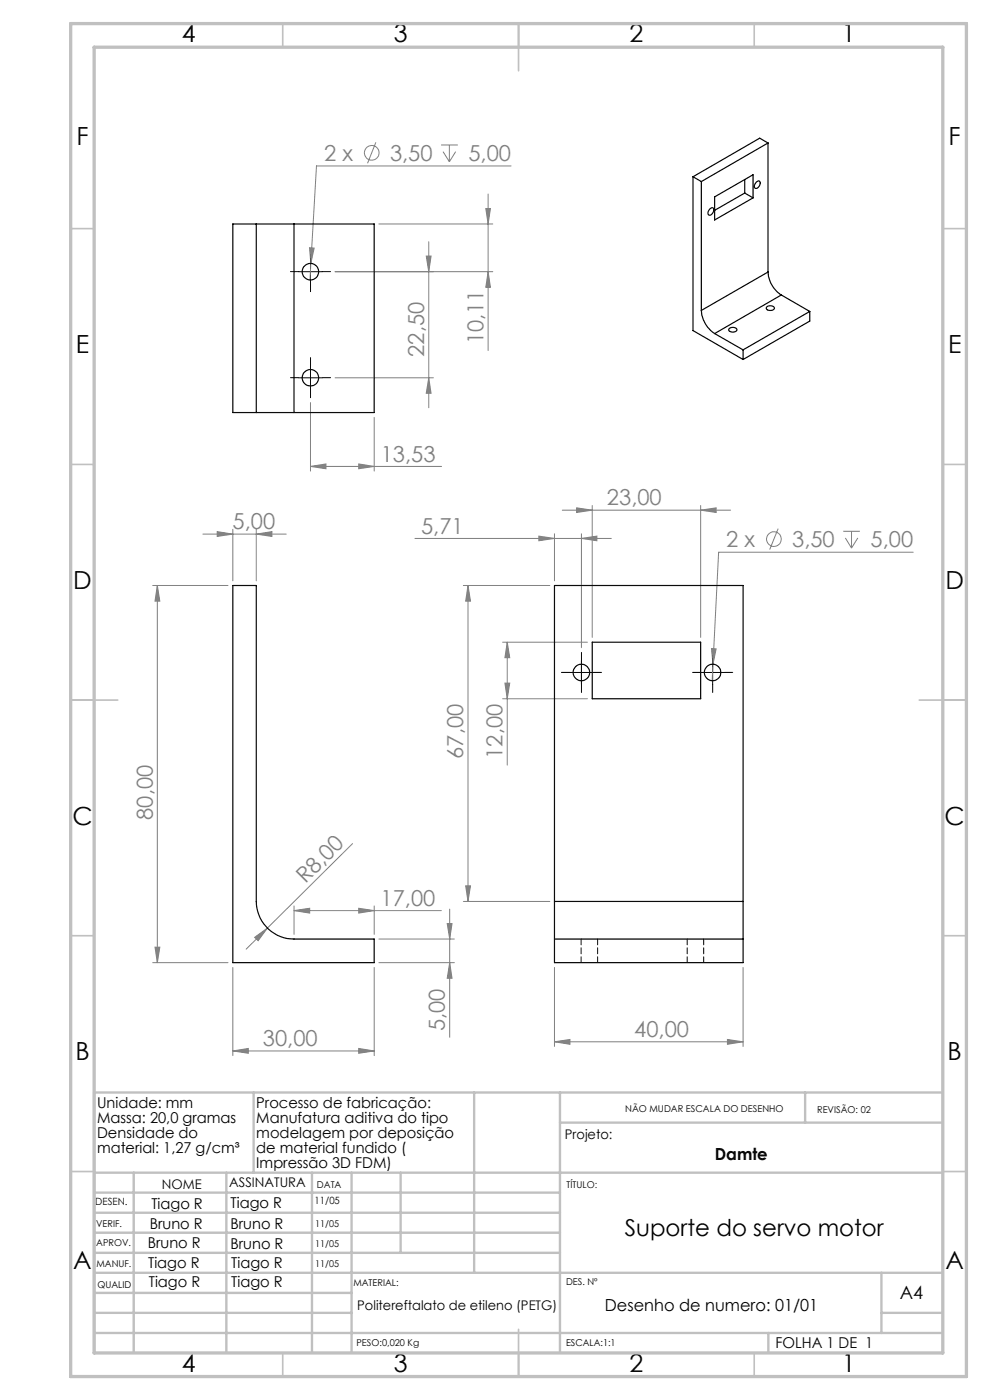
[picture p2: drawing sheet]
<svg xmlns="http://www.w3.org/2000/svg" width="210mm" height="297mm" viewBox="0 0 210 297" stroke-linecap="round" stroke-linejoin="round" font-family="sans-serif">
<g fill="none" stroke="#808080" stroke-width=".21">
<path d="M79.7 30.2l-1.7 4.4M93.6 30.8h3.5M94 32.2l1.3 2.1M95.3 30.8v3.5M96.7 32.2l-1.4 2.1M108.4 35.2h-41.3l-1.2 20.7M65.7 52.6h.9l-.7 3.3zM65.9 55.9l-.1 3.5M71.1 57.6h33.4M80.4 47.5h24.1M90.4 54.3h1l-.5 3.3zM90.9 51.3v35.2"/>
<path d="M103 44.2h1l-.5 3.3zM103.5 41.2v33.2M103.5 57.6l.5 3.4h-1zM65.9 99l3.2-.6v1zM65.9 85.4v14.5M65.9 99h27.8M71.1 80.1h20.8M76.1 98.4l3.3 .6-3.3 .4zM79.4 88.5v11.4M90.9 80.1l.5 3.3h-1zM43 113.3h17.7M46.1 112.8l3.3 .5-3.3 .5z"/>
<path d="M49.4 112.3v10.9M54.4 113.3l3.3-.5v1zM54.4 112.3v10.9M88 114.2h41.7M114.3 113.7l3.3 .5-3.3 .5zM117.6 113.2v10M119.3 108.2h35.7M122.3 107.7l3.3 .5-3.3 .5zM123.3 114.2l3.3-.5v1zM123.3 113.2v24.2M125.6 107.2v28M148.6 108.2l3.3-.5v1z"/>
<path d="M148.6 107.2v28M165.1 112.1l-1.8 4.5M178.9 112.7h3.5M179.3 114.1l1.3 2.2M180.6 112.7v3.6M182 114.1l-1.4 2.2M193.7 117.2h-41.3l-1.3 27.2M32.4 124.2h16M33.4 124.2l.5 3.3h-1zM33.4 124.2v80M98.3 124.2h18.3M99.3 124.2l.5 3.3h-1z"/>
<path d="M99.3 124.2v67M106.6 136.2h18M107.6 136.2l.5 3.3h-1zM107.6 136.2v26.1M150.9 137.6l1 .1-.7 3.2zM106.6 148.2h18M107.1 144.9h1l-.5 3.3zM74.8 179l-22.6 22.4M54 198.9l2.7-2-1.9 2.7zM62.4 193.2l3.3-.5v1zM62.4 192.2v6M62.4 193.2h31.2"/>
<path d="M76.1 192.7l3.3 .5-3.3 .5zM79.4 192.2v6M80.4 199.2h16M94.9 195.9h1l-.5 3.3zM95.4 192.9v27.2M98.3 191.2h18.3M98.8 187.9h1l-.5 3.3zM32.4 204.2h16M32.9 200.9h1l-.5 3.3zM49.4 205.2v18.7M79.4 205.2v18.7M80.4 204.2h16"/>
<path d="M95.4 204.2l.5 3.3h-1zM117.6 205.2v16.8M157.6 205.2v16.8M49.4 223l3.3-.6v1zM49.4 223h30M76.1 222.4l3.3 .6-3.3 .4zM117.6 221l3.3-.5v1zM117.6 221h40M154.3 220.5l3.3 .5-3.3 .5z"/>
<circle cx="78.8" cy="32.4" r="1.56"/>
<circle cx="164.2" cy="114.4" r="1.55"/>
</g>
<g fill="none" stroke="#000" stroke-width=".21" stroke-dasharray="15.2 1.3 1.3 1.3">
<path d="M63.4 57.6h-1.8M65.9 55.1v-1.7M68.4 57.6h1.7M65.9 60.1v1.8M65.9 77.6v-1.7M63.4 80.1h-1.8M65.9 82.6v1.8M68.4 80.1h1.7M120.8 142.6h-1.7M123.3 140.1v-1.7M123.3 145.1v1.8M125.8 142.6h1.8"/>
<path d="M148.7 142.6h-1.8M151.2 140.1v-1.7M151.2 145.1v1.8M153.7 142.6h1.7"/>
</g>
<path d="M63.4 57.6h5M65.9 55.1v5M65.9 77.6v5.1M63.4 80.1h5M120.8 142.7h5M123.3 140.2v5M148.7 142.7h5M151.2 140.2v5" fill="none" stroke="#000" stroke-width=".21"/>
<g fill="none" stroke="#c0c0c0" stroke-width=".35">
<path d="M60 5v5M110 5v10M160 5v5M15 48.5h5M200 48.5h5M15 98.5h5M200 98.5h5M15 148.5h10M195 148.5h10M15 198.5h5M200 198.5h5M15 248.5h5"/>
<path d="M200 248.5h5M60 287v5M110 282v10M160 287v5"/>
</g>
<g fill="none" stroke="#c0c0c0" stroke-width=".5">
<path d="M53.8 231.8v17M100.6 231.8v38.2M118.8 231.8v55.2M118.8 238.2h81.2M170.8 231.8v6.4M200 231.8h-180v55.2M20 248.8h180M20 257.3h98.8M20 253h98.8M28.4 248.8v38.2M48 248.8v38.2M66.2 248.8v38.2"/>
<path d="M74.6 248.8v38.2M85 248.8v17M20 265.8h98.8M20 261.5h98.8M20 278.5h54.6M20 274.3h54.6M20 270h180M187 278.5h13M187 270v12.8M20 282.8h180M163 282.8v4.2"/>
</g>
<path d="M15 5h190v287h-190zM20 10h180v277h-180z" fill="none" stroke="#c0c0c0" stroke-width=".7"/>
<g fill="#808080">
<path d="M54 198.9l2.7-2-1.9 2.7z"/>
<path d="M123.3 114.2l3.3-.5v1zM114.3 113.7l3.3 .5-3.3 .5z"/>
<path d="M76.1 192.7l3.3 .5-3.3 .5zM62.4 193.2l3.3-.5v1zM54.4 113.3l3.3-.5v1zM46.1 112.8l3.3 .5-3.3 .5z"/>
<path d="M49.4 223l3.3-.6v1zM76.1 222.4l3.3 .6-3.3 .4zM65.7 52.6l.2 3.3 .7-3.3zM65.9 99l3.2-.6v1zM76.1 98.4l3.3 .6-3.3 .4zM117.6 221l3.3-.5v1zM154.3 220.5l3.3 .5-3.3 .5zM150.9 137.6l.3 3.3 .7-3.2z"/>
<path d="M148.6 108.2l3.3-.5v1zM122.3 107.7l3.3 .5-3.3 .5z"/>
<path d="M95.4 204.2l.5 3.3h-1zM94.9 195.9h1l-.5 3.3zM98.8 187.9h1l-.5 3.3zM99.3 124.2l.5 3.3h-1z"/>
<path d="M33.4 124.2l.5 3.3h-1zM32.9 200.9h1l-.5 3.3zM90.4 54.3h1l-.5 3.3zM90.9 80.1l.5 3.3h-1zM107.6 136.2l.5 3.3h-1zM107.1 144.9h1l-.5 3.3z"/>
<path d="M103.5 57.6l.5 3.4h-1zM103 44.2h1l-.5 3.3z"/>
</g>
<g fill="none" stroke="#000" stroke-width=".25">
<path d="M147 37.5v32.6l10.6 6.2M147 37.5l1.8 1M148.8 38.5v27.4M158 38.1v2.9M160.5 38.6a.49 .49 0 0 1 .7 0 .49 .49 0 0 1-.1 .7 .69 .69 0 0 1-1 .5 1.17 1.17 0 0 1 .4-1.2zM162.9 30.3l-14.1 8.2M162.9 30.3v27.4M162.9 30.3l-1.8-1-14.1 8.2M54.4 47.5h8M54.4 47.5h-5v40h5M54.4 47.5v40M62.4 47.5h17v40h-17"/>
<path d="M62.4 47.5v40M150.7 44.2a.49 .49 0 0 1 .7 .1 .49 .49 0 0 1-.1 .7 .69 .69 0 0 1-1.1 .5 1.17 1.17 0 0 1 .5-1.3zM151.6 41.8l8.1-4.7v4.9l-8.1 4.7zM158 41l1.7 1M158 41l-6.4 3.6M162.9 57.7a6.2 6.2 0 0 0 2.8 4.9M162.9 57.7l-14.1 8.2M148.8 65.9a6.4 6.4 0 0 0 2.8 4.9M151.6 70.8l6 3.4M154.7 69.7l.4-.2a.72 .72 0 0 1 .8 0 .72 .72 0 0 1 .3 .7l-.6 .2a.7 .7 0 0 1-1-.6zM157.6 74.2v2.1M162.7 65.1l.5-.2a.7 .7 0 0 1 1 .6l-.5 .3a.71 .71 0 0 1-.7 .1 .71 .71 0 0 1-.4-.7z"/>
<path d="M165.7 62.6l-14.1 8.2M165.7 62.6l6.1 3.5M171.8 66.1l-14.2 8.1M171.8 66.1v2l-14.2 8.2M54.4 87.5h8M49.4 124.2h5v67a8.1 8.1 0 0 0 8 8h17v5h-30zM125.6 136.2h23v12h-23zM117.6 191.2v8M117.6 199.2v5h40v-5M117.6 191.2v-67h40v67M117.6 199.2h40M117.6 191.2h40"/>
<path d="M157.6 191.2v8"/>
<circle cx="65.8" cy="57.6" r="1.76"/>
<circle cx="65.8" cy="80.1" r="1.75"/>
<circle cx="123.3" cy="142.7" r="1.75"/>
<circle cx="151.1" cy="142.7" r="1.75"/>
</g>
<path d="M123.3 199.2v5M145.8 199.2v5M126.8 204.2v-5M149.3 204.2v-5" fill="none" stroke="#000" stroke-width=".21" stroke-dasharray="1.3 .6"/>
<g font-size="5.3">
<text x="38.5" y="9">4</text>
<text x="83.5" y="9">3</text>
<text x="133.6" y="9">2</text>
<text x="178.6" y="9">1</text>
<text x="16.2" y="30.8">F</text>
<text x="201.2" y="30.8">F</text>
<text x="16.1" y="75">E</text>
<text x="201.1" y="75">E</text>
<text x="15.5" y="125">D</text>
<text x="200.5" y="125">D</text>
<text x="15.4" y="175">C</text>
<text x="200.4" y="175">C</text>
<text x="16" y="225">B</text>
<text x="201" y="225">B</text>
<text x="15.5" y="269.3">A</text>
<text x="200.5" y="269.3">A</text>
<text x="38.5" y="291">4</text>
<text x="83.5" y="291">3</text>
<text x="133.6" y="291">2</text>
<text x="178.6" y="291">1</text>
</g>
<text font-size="4.9" x="132.5" y="262.1">Suporte do servo motor</text>
<g font-size="4.7" fill="#808080">
<text x="68.7" y="34.1">2 x</text>
<text x="82.7" y="34.1">3,50</text>
<text x="99.4" y="34.1">5,00</text>
<text x="89.9" y="75.7" transform="rotate(-90 89.9 75.7)">22,50</text>
<text x="102.5" y="73" transform="rotate(-90 102.5 73)">10,11</text>
<text x="80.8" y="97.9">13,53</text>
<text x="128.7" y="107.2">23,00</text>
<text x="49.3" y="112.3">5,00</text>
<text x="89.3" y="113.2">5,71</text>
<text x="154.1" y="116.1">2 x</text>
<text x="168" y="116.1">3,50</text>
<text x="184.7" y="116.1">5,00</text>
<text x="98.3" y="161" transform="rotate(-90 98.3 161)">67,00</text>
<text x="106.6" y="161" transform="rotate(-90 106.6 161)">12,00</text>
<text x="32.4" y="173.9" transform="rotate(-90 32.4 173.9)">80,00</text>
<text x="64.8" y="187.5" transform="rotate(-45 64.8 187.5)">R8,00</text>
<text x="80.7" y="192.2">17,00</text>
<text x="55.8" y="221.9">30,00</text>
<text x="94.4" y="218.7" transform="rotate(-90 94.4 218.7)">5,00</text>
<text x="134.5" y="220">40,00</text>
</g>
<text font-size="3.9" x="190.9" y="275.5">A4</text>
<g font-size="3.5">
<text x="151.6" y="246.1">Damte</text>
<text x="128.3" y="278">Desenho de numero: 01/01</text>
</g>
<g font-size="3.2">
<text x="20.6" y="235">Unidade: mm</text>
<text x="20.6" y="238.2">Massa: 20,0 gramas</text>
<text x="54.4" y="235">Processo de fabricação:</text>
<text x="54.4" y="238.2">Manufatura aditiva do tipo</text>
<text x="20.6" y="241.3">Densidade do</text>
<text x="20.6" y="244.5">material: 1,27 g/cm³</text>
<text x="54.4" y="241.4">modelagem por deposição</text>
<text x="54.4" y="244.5">de material fundido (</text>
<text x="54.4" y="247.7">Impressão 3D FDM)</text>
<text x="32.1" y="256.4">Tiago R</text>
<text x="48.9" y="256.2">Tiago R</text>
<text x="31.8" y="260.6">Bruno R</text>
<text x="48.9" y="260.6">Bruno R</text>
<text x="31.3" y="264.7">Bruno R</text>
<text x="31.4" y="269.1">Tiago R</text>
<text x="48.9" y="264.9">Bruno R</text>
<text x="49" y="269">Tiago R</text>
<text x="31.6" y="273">Tiago R</text>
<text x="49" y="272.9">Tiago R</text>
<text x="164.5" y="286">FOLHA 1 DE 1</text>
</g>
<g font-size="2.8">
<text x="119.8" y="241.7">Projeto:</text>
<text x="48.6" y="251.8">ASSINATURA</text>
<text x="34.3" y="252.1">NOME</text>
<text x="75.8" y="277.9">Politereftalato de etileno (PETG)</text>
</g>
<g font-size="2.1">
<text x="20.2" y="255.7">DESEN.</text>
<text x="66.7" y="255.4">11/05</text>
</g>
<g font-size="2">
<text x="132.6" y="236">NÃO MUDAR ESCALA DO DESENHO</text>
<text x="173.3" y="236.2">REVISÃO: 02</text>
<text x="67.2" y="251.9">DATA</text>
<text x="120.2" y="251.9">TÍTULO:</text>
<text x="20.4" y="260.3">VERIF.</text>
<text x="66.9" y="260.3">11/05</text>
<text x="20.4" y="264.4">APROV.</text>
<text x="20.5" y="268.8">MANUF.</text>
<text x="66.9" y="264.6">11/05</text>
<text x="66.9" y="268.7">11/05</text>
<text x="20.7" y="273.1">QUALID</text>
<text x="75" y="272.9">MATERIAL:</text>
<text x="120.1" y="272.5">DES. Nº</text>
<text x="75.6" y="285.5">PESO:0,020 Kg</text>
<text x="120.1" y="285.6">ESCALA:1:1</text>
</g>
</svg>
